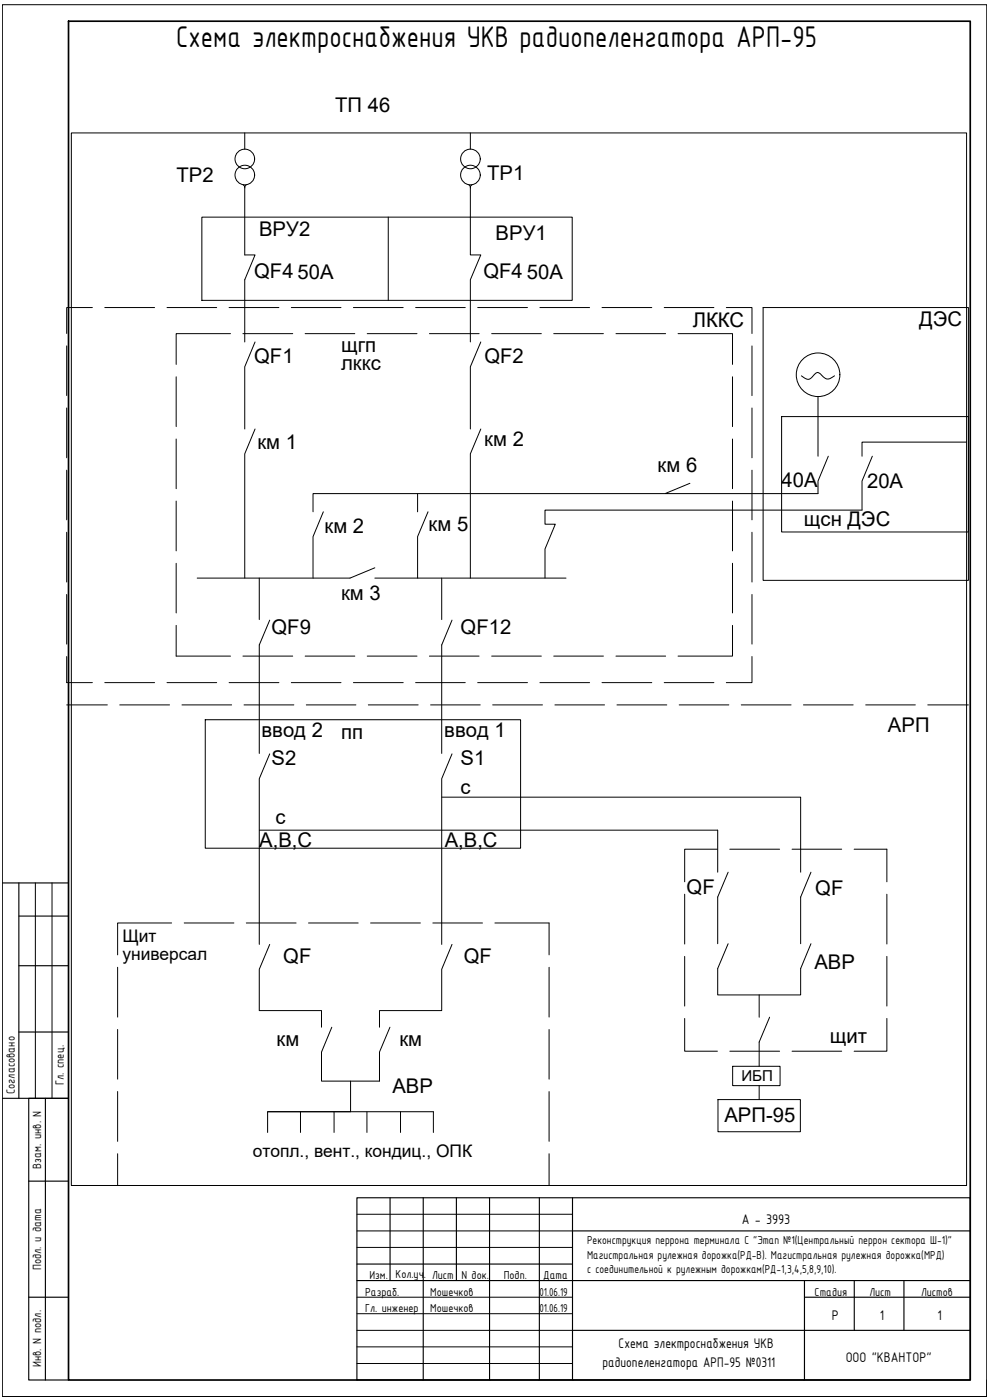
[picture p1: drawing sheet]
<svg xmlns="http://www.w3.org/2000/svg" width="297mm" height="420mm" viewBox="0 0 297 420" stroke-linecap="round" stroke-linejoin="round" font-family="sans-serif">
<!-- layer: 0 -->
<g fill="none" stroke="#000" stroke-width=".3">
<path d="M.7 1.4h295.4v417.7h-295.4zM21.4 39.9h268.6v315.9h-268.6zM73.4 39.9v4.9M141.1 39.9v4.9M72.9 55.4l.5 .5v.5M73.9 55.4l-.5 .5v20.6h3.1l-3.1 7.5v18.6M140.7 55.4l.4 .5v.5M141.6 55.4l-.5 .5v20.6h3.2l-3.2 7.5v18.6M60.6 65.2h111.1v24.9h-111.1zM116.5 65.2v24.9M27.7 92.3h-7.7v7.8M31.4 92.3h15"/>
<path d="M50.1 92.3h14.9M68.7 92.3h15M87.4 92.3h14.9M106 92.3h15M124.7 92.3h14.9M143.3 92.3h15M162 92.3h14.9M180.6 92.3h15M199.3 92.3h14.9M217.9 92.3h7.7v7.8M229 92.3h61.6v81.9h-61.6zM20 103.8v14.9"/>
<path d="M52.9 113.1v14.9M69.2 100.1h-16.3v9.3M72.9 100.1h14.9M76.5 102.6l-3.1 7.5v18.6M91.6 100.1h14.9M110.2 100.1h14.9M128.8 100.1h14.9M144.3 102.6l-3.2 7.5v18.6M147.5 100.1h14.9M166.1 100.1h14.9M184.8 100.1h14.9M203.4 100.1h16.4v9.3"/>
<path d="M219.8 113.1v14.9M225.6 103.8v14.9M240.4 112.8l.8 .5a1.59 1.59 0 0 0 2.5-.2l.5-.6a1.19 1.19 0 0 1 1.2-.7 1.19 1.19 0 0 1 1.1 .7 2.07 2.07 0 0 0 3.2 .8l.7-.5M245.4 119v17.9M20 122.4v15M52.9 131.8v14.9M76.5 128.7l-3.1 7.5v37.3M144.3 128.7l-3.2 7.5v37.3M219.8 131.8v14.9M225.6 122.4v15M234.5 125h56.1v34.7h-56.1zM248.5 136.9l-3.1 7.5v3.7h-45.9l7.5-3.1"/>
<path d="M261.7 136.9l-3.1 7.5v8.7h-95.1v4.2h3.1l-3.1 7.5v8.7M290 132.7h-31.4v4.2M20 141.1v14.9M20 159.7v15M52.9 150.4v14.9M97 153.6l-3.1 7.5v12.4M125.3 148.1v5.5M128.4 153.6l-3.1 7.5v12.4M199.5 148.1h-105.6v5.5M219.8 150.4v14.9M225.6 141.1v14.9M225.6 159.7v15"/>
<path d="M20 178.4v14.9M52.9 169.1v14.9M77.8 173.5v12.4M112.5 170.4l-7.5 3.1h-45.8M112.5 173.5h57.3M132.5 173.5v12.4M219.8 169.1v14.9M225.6 178.4v14.9M20 197v7.9h7.7M52.9 187.7v9.2h16.3M72.9 196.9h14.9M80.9 186.1l-3.1 7.5v32.5"/>
<path d="M91.6 196.9h14.9M110.2 196.9h14.9M128.8 196.9h14.9M135.6 186.1l-3.1 7.5v32.5M147.5 196.9h14.9M166.1 196.9h14.9M184.8 196.9h14.9M219.8 187.7v9.2h-16.4M225.6 197v7.9h-7.7M20 211.6h12.2M31.4 204.9h15M35.9 211.6h15"/>
<path d="M50.1 204.9h14.9M54.6 211.6h14.9M61.6 216h94.6v38.6h-94.6zM68.7 204.9h15M73.2 211.6h15M87.4 204.9h14.9M91.9 211.6h14.9M106 204.9h15M110.5 211.6h15M124.7 204.9h14.9M129.2 211.6h14.9M143.3 204.9h15"/>
<path d="M147.8 211.6h15M162 204.9h14.9M166.5 211.6h14.9M180.6 204.9h15M185.1 211.6h15M199.3 204.9h14.9M203.8 211.6h14.9M222.4 211.6h14.9M241.1 211.6h14.9M259.7 211.6h14.9M278.4 211.6h12.2M80.9 226.2l-3.1 7.5v49.7"/>
<path d="M132.5 239.2h107.7v22.6M135.6 226.2l-3.1 7.5v49.7M77.8 249.1h137.5v12.7M215.3 254.9h-9.9v9.7M219 254.9h14.9M237.6 254.9h14.9M256.3 254.9h9.8v9.7M10.6 265v64.6M15.6 265v64.6M51.5 277h-16.2v9.6M55.3 277h14.9M73.9 277h14.9"/>
<path d="M92.6 277h14.9M111.2 277h14.9M129.9 277h14.9M148.5 277h16.2v9.6M205.4 268.4v14.9M218.5 261.8l-3.2 7.4v14M243.3 261.8l-3.1 7.4v14M266.1 268.4v14.9M35.3 290.3v14.9M80.9 283.4l-3.1 7.5v12.4h18.7v5M135.6 283.4l-3.1 7.5v12.4h-18.6v5M164.7 290.3v14.9"/>
<path d="M205.4 287v14.9M218.5 283.2l-3.2 7.5v7.9h24.9v-7.9l3.1-7.5M227.8 298.6v6.7M266.1 287v14.9M35.3 309v14.9M99.6 308.3l-3.1 7.4v8.8h17.4v-8.8l3.1-7.4M164.7 309v14.9M205.4 305.7v9.8h9.9M219 315.5h14.9M230.9 305.3l-3.1 7.4v7.3M237.6 315.5h14.9M266.1 305.7v9.8h-9.8"/>
<path d="M35.3 327.6v14.9M80.3 339.9v-6.3h49.7v6.3M90.2 333.6v6.3M100.2 333.6v6.3M105.2 324.5v9.1h-24.9M110.1 333.6v6.3M120.2 333.6v6.3M164.7 327.6v14.9M215.4 330h24.7v9.7h-24.7zM219.8 320h14.2v5.8h-14.2zM227.8 325.8v4.2M35.3 346.3v9.5h16.2"/>
<path d="M55.3 355.8h14.9M73.9 355.8h14.9M92.6 355.8h14.9M111.2 355.8h14.9M129.9 355.8h14.9M164.7 346.3v9.5h-16.2M107.1 364.4h64.7M107.1 369.4h64.7M107.1 374.4h64.7M107.1 389.3h64.7M107.1 394.3h64.7M107.1 399.3h64.7"/>
<path d="M107.1 404.2h64.7M107.1 409.2h64.7M296.1 414.2v4.9h-5"/>
<circle cx="73.5" cy="47.7" r="2.94"/>
<circle cx="73.5" cy="52.5" r="2.94"/>
<circle cx="141.1" cy="52.5" r="2.94"/>
<circle cx="141.1" cy="47.7" r="2.94"/>
<circle cx="245.5" cy="112.5" r="6.5"/>
</g>
<path d="M20.6 6.4h270.5v407.8h-270.5z" fill="none" stroke="#000" stroke-width=".51"/>
<g fill="none" stroke="#000" stroke-width=".34">
<path d="M.7 265h19.9M5.7 274.9h14.9M5.7 265v64.6M5.7 289.8h14.9M5.7 309.7h14.9M.7 329.6h19.9h-12v84.6h12M13.6 329.6v84.6M8.6 354.5h12M107.1 359.5h184v54.7h-184zM117 359.5v24.8M127 359.5v54.7M136.9 359.5v24.8"/>
<path d="M146.9 359.5v54.7M161.8 359.5v54.7M171.8 359.5v54.7M107.1 379.4h64.7M171.8 369.4h119.3M8.6 389.3h12M107.1 384.3h184M171.8 399.3h119.3M241.4 384.3v29.9M241.4 389.3h49.7M256.3 384.3v15M271.2 384.3v15"/>
</g>
<text font-size="9.6" x="52.9" y="14.1">Схема электроснабжения УКВ радиопеленгатора АРП-95</text>
<g font-size="6.1">
<text x="100.6" y="33.6">ТП 46</text>
<text x="52.9" y="54.6">ТР2</text>
<text x="146.2" y="54">ТР1</text>
<text x="77.8" y="70.8">ВРУ2</text>
<text x="148.7" y="72.1">ВРУ1</text>
<text x="76.3" y="83.5">QF4</text>
<text x="89.3" y="83.7">50А</text>
<text x="145.1" y="83.5">QF4</text>
<text x="158.1" y="83.7">50А</text>
<text x="207.8" y="98">ЛККС</text>
<text x="275.8" y="98">ДЭС</text>
<text x="102.3" y="105.7">щгп</text>
<text x="76.3" y="109.1">QF1</text>
<text x="102.3" y="111.2">лккс</text>
<text x="145.4" y="109.1">QF2</text>
<text x="77.2" y="134.8">км 1</text>
<text x="145.3" y="133.8">км 2</text>
<text x="197.3" y="141.7">км 6</text>
<text x="234.5" y="146">40А</text>
<text x="260.2" y="146.4">20А</text>
<text x="97.4" y="159.9">км 2</text>
<text x="128.6" y="159.3">км 5</text>
<text x="241.2" y="158">щсн ДЭС</text>
<text x="102.3" y="180.1">км 3</text>
<text x="81.5" y="190.3">QF9</text>
<text x="138.2" y="190.3">QF12</text>
<text x="78.5" y="221.3">ввод 2</text>
<text x="102.3" y="221.8">пп</text>
<text x="133.3" y="221.3">ввод 1</text>
<text x="266.4" y="219.8">АРП</text>
<text x="81.5" y="229.5">S2</text>
<text x="138.2" y="229.5">S1</text>
<text x="138.2" y="238.2">с</text>
<text x="82.6" y="247.2">с</text>
<text x="77.8" y="254.1">А,В,С</text>
<text x="133.4" y="254.1">А,В,С</text>
<text x="206" y="268.4">QF</text>
<text x="244.6" y="268.7">QF</text>
<text x="85" y="289">QF</text>
<text x="139.1" y="289">QF</text>
<text x="244.3" y="290.7">АВР</text>
<text x="83" y="313.8">км</text>
<text x="119.8" y="313.8">км</text>
<text x="248.9" y="313.1">щит</text>
<text x="117.8" y="328.1">АВР</text>
<text x="217.4" y="336.6">АРП-95</text>
</g>
<g font-size="5.2">
<text x="36.7" y="282.7">Щит</text>
<text x="36.7" y="288.2">универсал</text>
<text x="75.8" y="347.1">отопл., вент., кондиц., ОПК</text>
</g>
<g font-size="4.5">
<text x="222.4" y="324.4">ИБП</text>
<text x="222.5" y="367.4">А - 3993</text>
<text x="249.6" y="396">Р</text>
<text x="263.9" y="396">1</text>
<text x="281.2" y="396">1</text>
<text x="185.6" y="404.5">Схема электроснабжения УКВ</text>
<text x="180.8" y="410.3">радиопеленгатора АРП-95 №0311</text>
<text x="253.7" y="408.7">ООО &quot;КВАНТОР&quot;</text>
</g>
<g font-size="3.9">
<text x="4.4" y="328.4" transform="rotate(-90 4.4 328.4)">Согласовано</text>
<text x="19.2" y="325.7" transform="rotate(-90 19.2 325.7)">Гл. спец.</text>
<text x="12.4" y="350.7" transform="rotate(-90 12.4 350.7)">Взам. инв. N</text>
<text x="12.4" y="381.2" transform="rotate(-90 12.4 381.2)">Подл. и дата</text>
<text x="12.4" y="410.2" transform="rotate(-90 12.4 410.2)">Инв. N подл.</text>
</g>
<g font-size="3.7">
<text x="176.2" y="373.3">Реконструкция перрона терминала С &quot;Этап №1(Центральный перрон сектора Ш-1)&quot;</text>
<text x="176.2" y="377.8">Магистральная рулежная дорожка(РД-В). Магистральная рулежная дорожка(МРД)</text>
<text x="110.9" y="384">Изм.</text>
<text x="118.7" y="383.6">Кол.уч.</text>
<text x="129.7" y="384">Лист N док.</text>
<text x="151.2" y="384">Подп.</text>
<text x="163" y="383.8">Дата</text>
<text x="176.2" y="382.1">с соединительной к рулежным дорожкам(РД-1,3,4,5,8,9,10).</text>
<text x="109.5" y="388.8">Разраб.</text>
<text x="129.1" y="388.8">Мошечков</text>
<text x="161.9" y="388.8">01.06.19</text>
<text x="244.4" y="388.8">Стадия</text>
<text x="260.8" y="388.8">Лист</text>
<text x="276.3" y="388.8">Листов</text>
<text x="109.5" y="393.6">Гл. инженер</text>
<text x="129.1" y="393.8">Мошечков</text>
<text x="161.9" y="393.7">01.06.19</text>
</g>
</svg>
